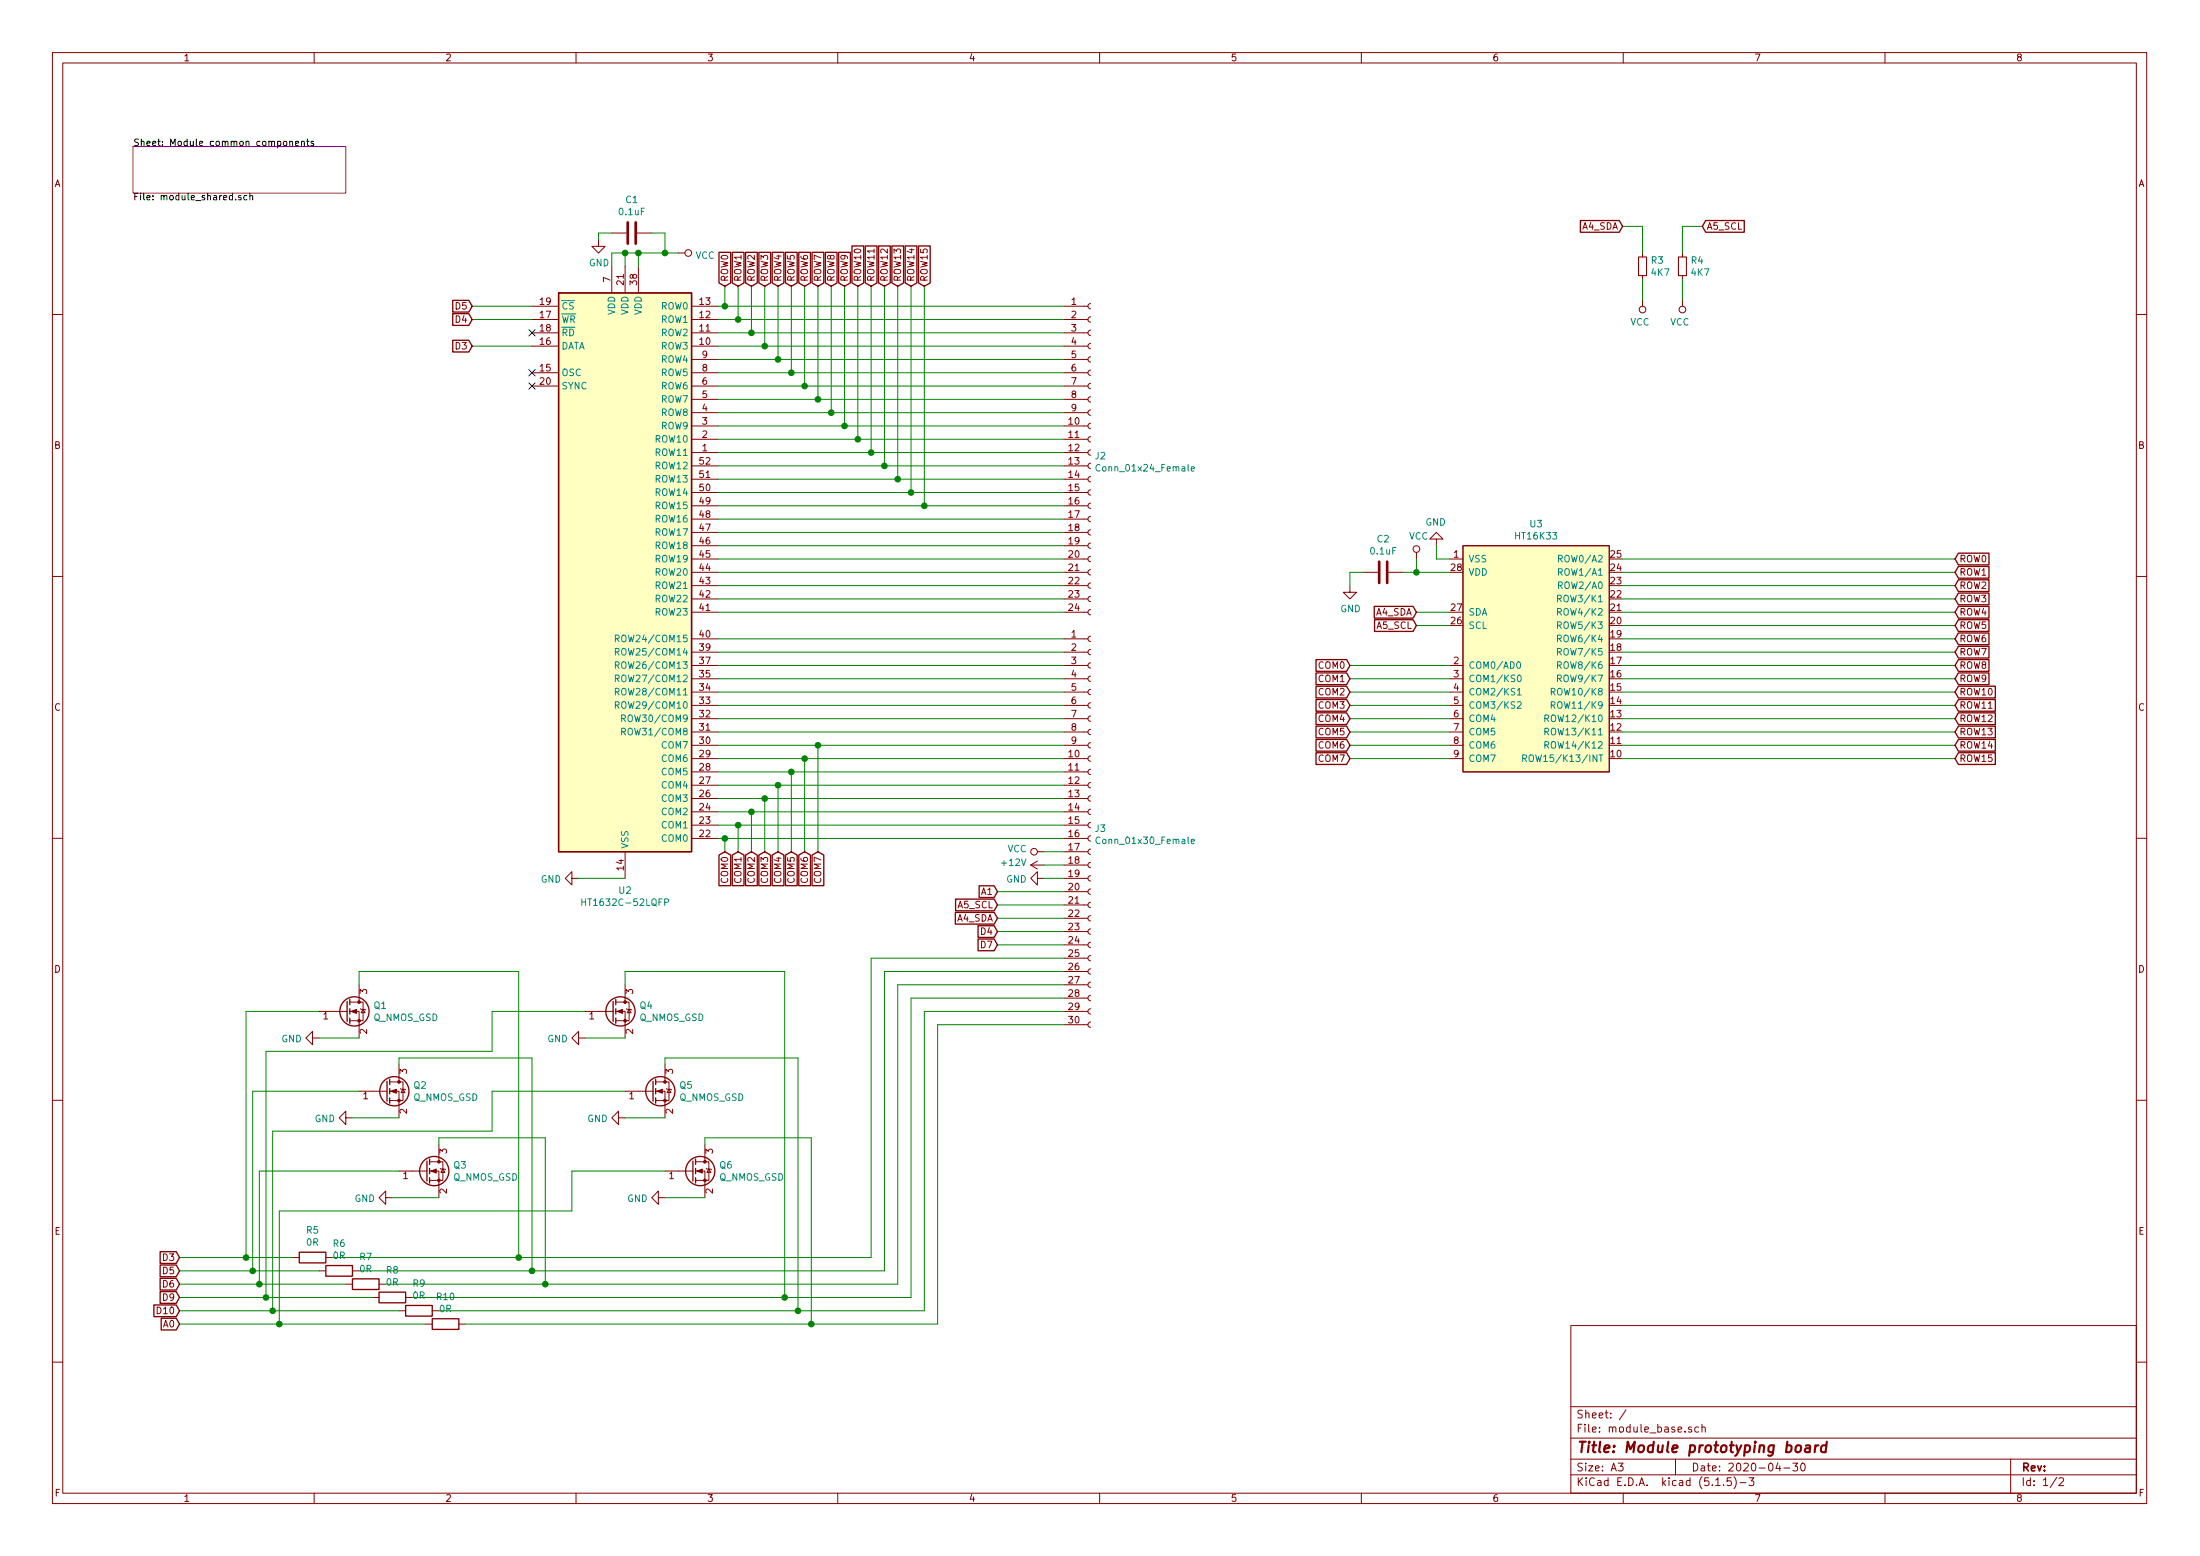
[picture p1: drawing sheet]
EESchema Schematic File Version 4
EELAYER 30 0
EELAYER END
$Descr A3 16535 11693
encoding utf-8
Sheet 1 2
Title "Module prototyping board"
Date "2020-04-30"
Rev ""
Comp ""
Comment1 ""
Comment2 ""
Comment3 ""
Comment4 ""
$EndDescr
$Comp
L ProjectChips:HT16K33 U3
U 1 1
P 11550 3950
F 0 "U3" H 11550 3965 50  0000 C CNN
F 1 "HT16K33" H 11550 3874 50  0000 C CNN
F 2 "Package_SO:SOIC-28W_7.5x17.9mm_P1.27mm" H 11550 3950 50  0001 C CNN
F 3 "" H 11550 3950 50  0001 C CNN
	1    11550 3950
	1    0    0    -1  
$EndComp
$Comp
L power:GND #PWR012
U 1 1
P 4350 6600
F 0 "#PWR012" H 4350 6350 50  0001 C CNN
F 1 "GND" V 4355 6472 50  0000 R CNN
F 2 "" H 4350 6600 50  0001 C CNN
F 3 "" H 4350 6600 50  0001 C CNN
	1    4350 6600
	0    1    1    0   
$EndComp
Wire Wire Line
	4350 6600 4700 6600
Wire Wire Line
	4600 2000 4600 1900
Wire Wire Line
	4600 1900 4700 1900
Wire Wire Line
	4700 1900 4700 2000
Wire Wire Line
	4700 1900 4800 1900
Wire Wire Line
	4800 1900 4800 2000
Connection ~ 4700 1900
Wire Wire Line
	4800 1900 5000 1900
Connection ~ 4800 1900
$Comp
L power:VCC #PWR014
U 1 1
P 5100 1900
F 0 "#PWR014" H 5100 1750 50  0001 C CNN
F 1 "VCC" V 5117 2028 50  0000 L CNN
F 2 "" H 5100 1900 50  0001 C CNN
F 3 "" H 5100 1900 50  0001 C CNN
	1    5100 1900
	0    1    1    0   
$EndComp
$Comp
L Device:C C1
U 1 1
P 4750 1750
F 0 "C1" V 4498 1750 50  0000 C CNN
F 1 "0.1uF" V 4589 1750 50  0000 C CNN
F 2 "Capacitor_SMD:C_0603_1608Metric_Pad1.05x0.95mm_HandSolder" H 4788 1600 50  0001 C CNN
F 3 "~" H 4750 1750 50  0001 C CNN
	1    4750 1750
	0    1    1    0   
$EndComp
Wire Wire Line
	4900 1750 5000 1750
Wire Wire Line
	5000 1750 5000 1900
Connection ~ 5000 1900
Wire Wire Line
	5000 1900 5100 1900
$Comp
L power:GND #PWR013
U 1 1
P 4500 1800
F 0 "#PWR013" H 4500 1550 50  0001 C CNN
F 1 "GND" H 4505 1627 50  0000 C CNN
F 2 "" H 4500 1800 50  0001 C CNN
F 3 "" H 4500 1800 50  0001 C CNN
	1    4500 1800
	1    0    0    -1  
$EndComp
Wire Wire Line
	4500 1800 4500 1750
Wire Wire Line
	4500 1750 4600 1750
$Comp
L power:GND #PWR018
U 1 1
P 10800 4100
F 0 "#PWR018" H 10800 3850 50  0001 C CNN
F 1 "GND" H 10805 3927 50  0000 C CNN
F 2 "" H 10800 4100 50  0001 C CNN
F 3 "" H 10800 4100 50  0001 C CNN
	1    10800 4100
	-1   0    0    1   
$EndComp
Wire Wire Line
	10800 4100 10800 4200
Wire Wire Line
	10800 4200 10900 4200
$Comp
L power:VCC #PWR017
U 1 1
P 10650 4200
F 0 "#PWR017" H 10650 4050 50  0001 C CNN
F 1 "VCC" H 10667 4373 50  0000 C CNN
F 2 "" H 10650 4200 50  0001 C CNN
F 3 "" H 10650 4200 50  0001 C CNN
	1    10650 4200
	1    0    0    -1  
$EndComp
Wire Wire Line
	10650 4200 10650 4300
Wire Wire Line
	10650 4300 10900 4300
Text GLabel 10650 4600 0    50   Input ~ 0
A4_SDA
Text GLabel 10650 4700 0    50   Input ~ 0
A5_SCL
Wire Wire Line
	10650 4700 10900 4700
Wire Wire Line
	10900 4600 10650 4600
$Comp
L Connector:Conn_01x24_Female J2
U 1 1
P 8200 3400
F 0 "J2" H 8228 3376 50  0000 L CNN
F 1 "Conn_01x24_Female" H 8228 3285 50  0000 L CNN
F 2 "Connector_PinSocket_2.54mm:PinSocket_1x24_P2.54mm_Vertical" H 8200 3400 50  0001 C CNN
F 3 "~" H 8200 3400 50  0001 C CNN
	1    8200 3400
	1    0    0    -1  
$EndComp
Wire Wire Line
	8000 2300 5450 2300
Wire Wire Line
	5400 2400 5550 2400
Wire Wire Line
	8000 2500 5650 2500
Wire Wire Line
	5400 2600 5750 2600
Wire Wire Line
	8000 2700 5850 2700
Wire Wire Line
	5400 2800 5950 2800
Wire Wire Line
	8000 2900 6050 2900
Wire Wire Line
	5400 3000 6150 3000
Wire Wire Line
	8000 3100 6250 3100
Wire Wire Line
	5400 3200 6350 3200
Wire Wire Line
	8000 3300 6450 3300
Wire Wire Line
	5400 3400 6550 3400
Wire Wire Line
	8000 3500 6650 3500
Wire Wire Line
	5400 3600 6750 3600
Wire Wire Line
	8000 3700 6850 3700
Wire Wire Line
	5400 3800 6950 3800
Wire Wire Line
	8000 3900 5400 3900
Wire Wire Line
	5400 4000 8000 4000
Wire Wire Line
	8000 4100 5400 4100
Wire Wire Line
	5400 4200 8000 4200
Wire Wire Line
	8000 4300 5400 4300
Wire Wire Line
	5400 4400 8000 4400
Wire Wire Line
	8000 4500 5400 4500
Wire Wire Line
	5400 4600 8000 4600
Wire Wire Line
	8000 4800 5400 4800
Wire Wire Line
	5400 4900 8000 4900
Wire Wire Line
	8000 5000 5400 5000
Wire Wire Line
	8000 5100 5400 5100
Wire Wire Line
	5400 5200 8000 5200
Wire Wire Line
	8000 5300 5400 5300
Wire Wire Line
	5400 5600 6150 5600
Wire Wire Line
	8000 5700 6050 5700
Wire Wire Line
	5400 5800 5950 5800
Wire Wire Line
	5400 5900 5850 5900
Wire Wire Line
	8000 6000 5750 6000
Wire Wire Line
	5400 6100 5650 6100
Wire Wire Line
	8000 6200 5550 6200
Wire Wire Line
	5400 6300 5450 6300
$Comp
L Device:C C2
U 1 1
P 10400 4300
F 0 "C2" V 10148 4300 50  0000 C CNN
F 1 "0.1uF" V 10239 4300 50  0000 C CNN
F 2 "Capacitor_SMD:C_0603_1608Metric_Pad1.05x0.95mm_HandSolder" H 10438 4150 50  0001 C CNN
F 3 "~" H 10400 4300 50  0001 C CNN
	1    10400 4300
	0    1    1    0   
$EndComp
Wire Wire Line
	10550 4300 10650 4300
Connection ~ 10650 4300
$Comp
L power:GND #PWR016
U 1 1
P 10150 4400
F 0 "#PWR016" H 10150 4150 50  0001 C CNN
F 1 "GND" H 10155 4227 50  0000 C CNN
F 2 "" H 10150 4400 50  0001 C CNN
F 3 "" H 10150 4400 50  0001 C CNN
	1    10150 4400
	1    0    0    -1  
$EndComp
Wire Wire Line
	10150 4400 10150 4300
Wire Wire Line
	10150 4300 10250 4300
Text GLabel 5450 2150 1    50   Input ~ 0
ROW0
Text GLabel 5550 2150 1    50   Input ~ 0
ROW1
Text GLabel 5650 2150 1    50   Input ~ 0
ROW2
Text GLabel 5750 2150 1    50   Input ~ 0
ROW3
Text GLabel 5850 2150 1    50   Input ~ 0
ROW4
Text GLabel 5950 2150 1    50   Input ~ 0
ROW5
Text GLabel 6050 2150 1    50   Input ~ 0
ROW6
Text GLabel 6150 2150 1    50   Input ~ 0
ROW7
Text GLabel 6250 2150 1    50   Input ~ 0
ROW8
Text GLabel 6350 2150 1    50   Input ~ 0
ROW9
Text GLabel 6450 2150 1    50   Input ~ 0
ROW10
Text GLabel 6550 2150 1    50   Input ~ 0
ROW11
Text GLabel 6650 2150 1    50   Input ~ 0
ROW12
Text GLabel 6750 2150 1    50   Input ~ 0
ROW13
Text GLabel 6850 2150 1    50   Input ~ 0
ROW14
Text GLabel 6950 2150 1    50   Input ~ 0
ROW15
Text GLabel 14700 4200 2    50   Input ~ 0
ROW0
Text GLabel 14700 4300 2    50   Input ~ 0
ROW1
Text GLabel 14700 4400 2    50   Input ~ 0
ROW2
Text GLabel 14700 4500 2    50   Input ~ 0
ROW3
Text GLabel 14700 4600 2    50   Input ~ 0
ROW4
Text GLabel 14700 4700 2    50   Input ~ 0
ROW5
Text GLabel 14700 4800 2    50   Input ~ 0
ROW6
Text GLabel 14700 4900 2    50   Input ~ 0
ROW7
Text GLabel 14700 5000 2    50   Input ~ 0
ROW8
Text GLabel 14700 5100 2    50   Input ~ 0
ROW9
Text GLabel 14700 5200 2    50   Input ~ 0
ROW10
Text GLabel 14700 5300 2    50   Input ~ 0
ROW11
Text GLabel 14700 5400 2    50   Input ~ 0
ROW12
Text GLabel 14700 5500 2    50   Input ~ 0
ROW13
Text GLabel 14700 5600 2    50   Input ~ 0
ROW14
Text GLabel 14700 5700 2    50   Input ~ 0
ROW15
Wire Wire Line
	12200 4200 14700 4200
Wire Wire Line
	14700 4300 12200 4300
Wire Wire Line
	12200 4400 14700 4400
Wire Wire Line
	14700 4500 12200 4500
Wire Wire Line
	12200 4600 14700 4600
Wire Wire Line
	14700 4700 12200 4700
Wire Wire Line
	12200 4800 14700 4800
Wire Wire Line
	14700 4900 12200 4900
Wire Wire Line
	12200 5000 14700 5000
Wire Wire Line
	14700 5100 12200 5100
Wire Wire Line
	12200 5200 14700 5200
Wire Wire Line
	14700 5300 12200 5300
Wire Wire Line
	12200 5400 14700 5400
Wire Wire Line
	14700 5500 12200 5500
Wire Wire Line
	12200 5600 14700 5600
Wire Wire Line
	14700 5700 12200 5700
Wire Wire Line
	5450 2150 5450 2300
Connection ~ 5450 2300
Wire Wire Line
	5450 2300 5400 2300
Wire Wire Line
	5550 2150 5550 2400
Connection ~ 5550 2400
Wire Wire Line
	5550 2400 8000 2400
Wire Wire Line
	5650 2150 5650 2500
Connection ~ 5650 2500
Wire Wire Line
	5650 2500 5400 2500
Wire Wire Line
	5750 2150 5750 2600
Connection ~ 5750 2600
Wire Wire Line
	5750 2600 8000 2600
Wire Wire Line
	5850 2150 5850 2700
Connection ~ 5850 2700
Wire Wire Line
	5850 2700 5400 2700
Wire Wire Line
	5950 2150 5950 2800
Connection ~ 5950 2800
Wire Wire Line
	5950 2800 8000 2800
Wire Wire Line
	6050 2150 6050 2900
Connection ~ 6050 2900
Wire Wire Line
	6050 2900 5400 2900
Wire Wire Line
	6150 2150 6150 3000
Connection ~ 6150 3000
Wire Wire Line
	6150 3000 8000 3000
Wire Wire Line
	6250 2150 6250 3100
Connection ~ 6250 3100
Wire Wire Line
	6250 3100 5400 3100
Wire Wire Line
	6350 2150 6350 3200
Connection ~ 6350 3200
Wire Wire Line
	6350 3200 8000 3200
Wire Wire Line
	6450 2150 6450 3300
Connection ~ 6450 3300
Wire Wire Line
	6450 3300 5400 3300
Wire Wire Line
	6550 2150 6550 3400
Connection ~ 6550 3400
Wire Wire Line
	6550 3400 8000 3400
Wire Wire Line
	6650 2150 6650 3500
Connection ~ 6650 3500
Wire Wire Line
	6650 3500 5400 3500
Wire Wire Line
	6750 2150 6750 3600
Connection ~ 6750 3600
Wire Wire Line
	6750 3600 8000 3600
Wire Wire Line
	6850 2150 6850 3700
Connection ~ 6850 3700
Wire Wire Line
	6850 3700 5400 3700
Wire Wire Line
	6950 2150 6950 3800
Connection ~ 6950 3800
Wire Wire Line
	6950 3800 8000 3800
Text GLabel 5450 6400 3    50   Input ~ 0
COM0
Text GLabel 5550 6400 3    50   Input ~ 0
COM1
Text GLabel 5650 6400 3    50   Input ~ 0
COM2
Text GLabel 5750 6400 3    50   Input ~ 0
COM3
Text GLabel 5850 6400 3    50   Input ~ 0
COM4
Text GLabel 5950 6400 3    50   Input ~ 0
COM5
Text GLabel 6050 6400 3    50   Input ~ 0
COM6
Text GLabel 6150 6400 3    50   Input ~ 0
COM7
Wire Wire Line
	5450 6400 5450 6300
Connection ~ 5450 6300
Wire Wire Line
	5450 6300 8000 6300
Wire Wire Line
	5550 6400 5550 6200
Connection ~ 5550 6200
Wire Wire Line
	5550 6200 5400 6200
Wire Wire Line
	5650 6400 5650 6100
Connection ~ 5650 6100
Wire Wire Line
	5650 6100 8000 6100
Wire Wire Line
	5750 6000 5750 6400
Connection ~ 5750 6000
Wire Wire Line
	5750 6000 5400 6000
Wire Wire Line
	5850 6400 5850 5900
Connection ~ 5850 5900
Wire Wire Line
	5850 5900 8000 5900
Wire Wire Line
	5950 5800 5950 6400
Connection ~ 5950 5800
Wire Wire Line
	5950 5800 8000 5800
Wire Wire Line
	6050 6400 6050 5700
Connection ~ 6050 5700
Wire Wire Line
	6050 5700 5400 5700
Wire Wire Line
	6150 5600 6150 6400
Connection ~ 6150 5600
Wire Wire Line
	6150 5600 8000 5600
Text GLabel 10150 5000 0    50   Input ~ 0
COM0
Text GLabel 10150 5100 0    50   Input ~ 0
COM1
Text GLabel 10150 5200 0    50   Input ~ 0
COM2
Text GLabel 10150 5300 0    50   Input ~ 0
COM3
Text GLabel 10150 5400 0    50   Input ~ 0
COM4
Text GLabel 10150 5500 0    50   Input ~ 0
COM5
Text GLabel 10150 5600 0    50   Input ~ 0
COM6
Text GLabel 10150 5700 0    50   Input ~ 0
COM7
Wire Wire Line
	10150 5000 10900 5000
Wire Wire Line
	10900 5100 10150 5100
Wire Wire Line
	10150 5200 10900 5200
Wire Wire Line
	10900 5300 10150 5300
Wire Wire Line
	10150 5400 10900 5400
Wire Wire Line
	10900 5500 10150 5500
Wire Wire Line
	10150 5600 10900 5600
Wire Wire Line
	10900 5700 10150 5700
Text GLabel 3550 2300 0    50   Input ~ 0
D5
Wire Wire Line
	3550 2300 4000 2300
Text GLabel 7500 6700 0    50   Input ~ 0
A1
Text GLabel 7500 6900 0    50   Input ~ 0
A4_SDA
Text GLabel 7500 6800 0    50   Input ~ 0
A5_SCL
Text GLabel 7500 7000 0    50   Input ~ 0
D4
Text GLabel 7500 7100 0    50   Input ~ 0
D7
Wire Wire Line
	8000 6700 7500 6700
Wire Wire Line
	8000 6800 7500 6800
Wire Wire Line
	7500 6900 8000 6900
Wire Wire Line
	8000 7000 7500 7000
Wire Wire Line
	7500 7100 8000 7100
$Comp
L Device:Q_NMOS_GSD Q2
U 1 1
P 2900 8200
F 0 "Q2" H 3106 8246 50  0000 L CNN
F 1 "Q_NMOS_GSD" H 3106 8155 50  0000 L CNN
F 2 "Package_TO_SOT_SMD:SOT-23" H 3100 8300 50  0001 C CNN
F 3 "~" H 2900 8200 50  0001 C CNN
	1    2900 8200
	1    0    0    -1  
$EndComp
$Comp
L Device:Q_NMOS_GSD Q3
U 1 1
P 3200 8800
F 0 "Q3" H 3406 8846 50  0000 L CNN
F 1 "Q_NMOS_GSD" H 3406 8755 50  0000 L CNN
F 2 "Package_TO_SOT_SMD:SOT-23" H 3400 8900 50  0001 C CNN
F 3 "~" H 3200 8800 50  0001 C CNN
	1    3200 8800
	1    0    0    -1  
$EndComp
$Comp
L Device:Q_NMOS_GSD Q4
U 1 1
P 4600 7600
F 0 "Q4" H 4806 7646 50  0000 L CNN
F 1 "Q_NMOS_GSD" H 4806 7555 50  0000 L CNN
F 2 "Package_TO_SOT_SMD:SOT-23" H 4800 7700 50  0001 C CNN
F 3 "~" H 4600 7600 50  0001 C CNN
	1    4600 7600
	1    0    0    -1  
$EndComp
$Comp
L Device:Q_NMOS_GSD Q5
U 1 1
P 4900 8200
F 0 "Q5" H 5106 8246 50  0000 L CNN
F 1 "Q_NMOS_GSD" H 5106 8155 50  0000 L CNN
F 2 "Package_TO_SOT_SMD:SOT-23" H 5100 8300 50  0001 C CNN
F 3 "~" H 4900 8200 50  0001 C CNN
	1    4900 8200
	1    0    0    -1  
$EndComp
$Comp
L Device:Q_NMOS_GSD Q6
U 1 1
P 5200 8800
F 0 "Q6" H 5406 8846 50  0000 L CNN
F 1 "Q_NMOS_GSD" H 5406 8755 50  0000 L CNN
F 2 "Package_TO_SOT_SMD:SOT-23" H 5400 8900 50  0001 C CNN
F 3 "~" H 5200 8800 50  0001 C CNN
	1    5200 8800
	1    0    0    -1  
$EndComp
Wire Wire Line
	2000 7900 3700 7900
Wire Wire Line
	3700 7900 3700 7600
Wire Wire Line
	2100 9100 4300 9100
Wire Wire Line
	4300 9100 4300 8800
$Comp
L power:GND #PWR019
U 1 1
P 2400 7800
F 0 "#PWR019" H 2400 7550 50  0001 C CNN
F 1 "GND" V 2405 7672 50  0000 R CNN
F 2 "" H 2400 7800 50  0001 C CNN
F 3 "" H 2400 7800 50  0001 C CNN
	1    2400 7800
	0    1    1    0   
$EndComp
Wire Wire Line
	2400 7800 2700 7800
$Comp
L power:GND #PWR020
U 1 1
P 2650 8400
F 0 "#PWR020" H 2650 8150 50  0001 C CNN
F 1 "GND" V 2655 8272 50  0000 R CNN
F 2 "" H 2650 8400 50  0001 C CNN
F 3 "" H 2650 8400 50  0001 C CNN
	1    2650 8400
	0    1    1    0   
$EndComp
$Comp
L power:GND #PWR021
U 1 1
P 2950 9000
F 0 "#PWR021" H 2950 8750 50  0001 C CNN
F 1 "GND" V 2955 8872 50  0000 R CNN
F 2 "" H 2950 9000 50  0001 C CNN
F 3 "" H 2950 9000 50  0001 C CNN
	1    2950 9000
	0    1    1    0   
$EndComp
Wire Wire Line
	2650 8400 3000 8400
Wire Wire Line
	2950 9000 3300 9000
$Comp
L power:GND #PWR022
U 1 1
P 4400 7800
F 0 "#PWR022" H 4400 7550 50  0001 C CNN
F 1 "GND" V 4405 7672 50  0000 R CNN
F 2 "" H 4400 7800 50  0001 C CNN
F 3 "" H 4400 7800 50  0001 C CNN
	1    4400 7800
	0    1    1    0   
$EndComp
$Comp
L power:GND #PWR024
U 1 1
P 5000 9000
F 0 "#PWR024" H 5000 8750 50  0001 C CNN
F 1 "GND" V 5005 8872 50  0000 R CNN
F 2 "" H 5000 9000 50  0001 C CNN
F 3 "" H 5000 9000 50  0001 C CNN
	1    5000 9000
	0    1    1    0   
$EndComp
$Comp
L power:GND #PWR023
U 1 1
P 4700 8400
F 0 "#PWR023" H 4700 8150 50  0001 C CNN
F 1 "GND" V 4705 8272 50  0000 R CNN
F 2 "" H 4700 8400 50  0001 C CNN
F 3 "" H 4700 8400 50  0001 C CNN
	1    4700 8400
	0    1    1    0   
$EndComp
Wire Wire Line
	4400 7800 4700 7800
Wire Wire Line
	4700 8400 5000 8400
Wire Wire Line
	5000 9000 5300 9000
Wire Wire Line
	2700 7300 2700 7400
Wire Wire Line
	3000 8000 3000 7950
Wire Wire Line
	3300 8600 3300 8550
Wire Wire Line
	3300 8550 4100 8550
Wire Wire Line
	4700 7400 4700 7300
Wire Wire Line
	5000 8000 5000 7950
Wire Wire Line
	5300 8600 5300 8550
Wire Wire Line
	5300 8550 6100 8550
Wire Wire Line
	4100 8550 4100 9650
Wire Wire Line
	6100 8550 6100 9950
Wire Wire Line
	1950 8800 3000 8800
Wire Wire Line
	1900 8200 2700 8200
Wire Wire Line
	1850 7600 2400 7600
Wire Wire Line
	3700 7600 4400 7600
$Comp
L Device:R R5
U 1 1
P 2350 9450
F 0 "R5" V 2143 9450 50  0000 C CNN
F 1 "0R" V 2234 9450 50  0000 C CNN
F 2 "Resistor_SMD:R_0603_1608Metric_Pad1.05x0.95mm_HandSolder" V 2280 9450 50  0001 C CNN
F 3 "~" H 2350 9450 50  0001 C CNN
	1    2350 9450
	0    1    1    0   
$EndComp
Wire Wire Line
	1850 7600 1850 9450
Wire Wire Line
	2500 9450 3900 9450
Connection ~ 3900 9450
$Comp
L Device:R R6
U 1 1
P 2550 9550
F 0 "R6" V 2343 9550 50  0000 C CNN
F 1 "0R" V 2434 9550 50  0000 C CNN
F 2 "Resistor_SMD:R_0603_1608Metric_Pad1.05x0.95mm_HandSolder" V 2480 9550 50  0001 C CNN
F 3 "~" H 2550 9550 50  0001 C CNN
	1    2550 9550
	0    1    1    0   
$EndComp
Wire Wire Line
	2700 9550 4000 9550
Connection ~ 4000 9550
$Comp
L Device:R R7
U 1 1
P 2750 9650
F 0 "R7" V 2543 9650 50  0000 C CNN
F 1 "0R" V 2634 9650 50  0000 C CNN
F 2 "Resistor_SMD:R_0603_1608Metric_Pad1.05x0.95mm_HandSolder" V 2680 9650 50  0001 C CNN
F 3 "~" H 2750 9650 50  0001 C CNN
	1    2750 9650
	0    1    1    0   
$EndComp
$Comp
L Device:R R8
U 1 1
P 2950 9750
F 0 "R8" V 2743 9750 50  0000 C CNN
F 1 "0R" V 2834 9750 50  0000 C CNN
F 2 "Resistor_SMD:R_0603_1608Metric_Pad1.05x0.95mm_HandSolder" V 2880 9750 50  0001 C CNN
F 3 "~" H 2950 9750 50  0001 C CNN
	1    2950 9750
	0    1    1    0   
$EndComp
Wire Wire Line
	2900 9650 4100 9650
Connection ~ 4100 9650
$Comp
L Device:R R9
U 1 1
P 3150 9850
F 0 "R9" V 2943 9850 50  0000 C CNN
F 1 "0R" V 3034 9850 50  0000 C CNN
F 2 "Resistor_SMD:R_0603_1608Metric_Pad1.05x0.95mm_HandSolder" V 3080 9850 50  0001 C CNN
F 3 "~" H 3150 9850 50  0001 C CNN
	1    3150 9850
	0    1    1    0   
$EndComp
Wire Wire Line
	3300 9850 6000 9850
Connection ~ 6000 9850
$Comp
L Device:R R10
U 1 1
P 3350 9950
F 0 "R10" V 3143 9950 50  0000 C CNN
F 1 "0R" V 3234 9950 50  0000 C CNN
F 2 "Resistor_SMD:R_0603_1608Metric_Pad1.05x0.95mm_HandSolder" V 3280 9950 50  0001 C CNN
F 3 "~" H 3350 9950 50  0001 C CNN
	1    3350 9950
	0    1    1    0   
$EndComp
Wire Wire Line
	3200 9950 2100 9950
$Comp
L power:VCC #PWR0101
U 1 1
P 7850 6400
F 0 "#PWR0101" H 7850 6250 50  0001 C CNN
F 1 "VCC" V 7868 6527 50  0000 L CNN
F 2 "" H 7850 6400 50  0001 C CNN
F 3 "" H 7850 6400 50  0001 C CNN
	1    7850 6400
	0    -1   -1   0   
$EndComp
$Comp
L power:+12V #PWR0102
U 1 1
P 7850 6500
F 0 "#PWR0102" H 7850 6350 50  0001 C CNN
F 1 "+12V" V 7865 6628 50  0000 L CNN
F 2 "" H 7850 6500 50  0001 C CNN
F 3 "" H 7850 6500 50  0001 C CNN
	1    7850 6500
	0    -1   -1   0   
$EndComp
Wire Wire Line
	5400 5400 8000 5400
Wire Wire Line
	5400 5500 8000 5500
Wire Wire Line
	7850 6400 8000 6400
Wire Wire Line
	8000 6500 7850 6500
Wire Wire Line
	3500 9950 6100 9950
Connection ~ 6100 9950
Wire Wire Line
	2200 9450 1850 9450
Wire Wire Line
	1900 8200 1900 9550
Wire Wire Line
	1850 9450 1350 9450
Connection ~ 1850 9450
Wire Wire Line
	1900 9550 1350 9550
Connection ~ 1900 9550
Connection ~ 1950 9650
Connection ~ 2000 9750
Connection ~ 2050 9850
Wire Wire Line
	3900 9450 6550 9450
Wire Wire Line
	3100 9750 5900 9750
Connection ~ 5900 9750
Wire Wire Line
	5000 7950 6000 7950
Wire Wire Line
	6000 7950 6000 9850
Wire Wire Line
	4700 7300 5900 7300
Wire Wire Line
	5900 7300 5900 9750
Wire Wire Line
	3000 7950 4000 7950
Wire Wire Line
	4000 7950 4000 9550
Wire Wire Line
	2700 7300 3900 7300
Wire Wire Line
	3900 7300 3900 9450
Wire Wire Line
	3700 8200 3700 8500
Wire Wire Line
	3700 8500 2050 8500
Wire Wire Line
	4300 8800 5000 8800
Wire Wire Line
	3700 8200 4700 8200
Text GLabel 3550 2400 0    50   Input ~ 0
D4
Wire Wire Line
	3550 2600 4000 2600
Wire Wire Line
	3550 2400 4000 2400
$Comp
L Device:Q_NMOS_GSD Q1
U 1 1
P 2600 7600
F 0 "Q1" H 2806 7646 50  0000 L CNN
F 1 "Q_NMOS_GSD" H 2806 7555 50  0000 L CNN
F 2 "Package_TO_SOT_SMD:SOT-23" H 2800 7700 50  0001 C CNN
F 3 "~" H 2600 7600 50  0001 C CNN
	1    2600 7600
	1    0    0    -1  
$EndComp
Text GLabel 3550 2600 0    50   Input ~ 0
D3
NoConn ~ 4000 2800
NoConn ~ 4000 2900
NoConn ~ 4000 2500
$Comp
L power:GND #PWR0115
U 1 1
P 7850 6600
F 0 "#PWR0115" H 7850 6350 50  0001 C CNN
F 1 "GND" V 7855 6472 50  0000 R CNN
F 2 "" H 7850 6600 50  0001 C CNN
F 3 "" H 7850 6600 50  0001 C CNN
	1    7850 6600
	0    1    1    0   
$EndComp
Wire Wire Line
	8000 6600 7850 6600
Connection ~ 2100 9950
Wire Wire Line
	2100 9100 2100 9950
Wire Wire Line
	3000 9850 2050 9850
Wire Wire Line
	2050 8500 2050 9850
Wire Wire Line
	2800 9750 2000 9750
Wire Wire Line
	2600 9650 1950 9650
Wire Wire Line
	2000 7900 2000 9750
Wire Wire Line
	1950 8800 1950 9650
Wire Wire Line
	2400 9550 1900 9550
Text GLabel 1350 9750 0    50   Input ~ 0
D9
Text GLabel 1350 9650 0    50   Input ~ 0
D6
Text GLabel 1350 9450 0    50   Input ~ 0
D3
Text GLabel 1350 9550 0    50   Input ~ 0
D5
Wire Wire Line
	2100 9950 1350 9950
Wire Wire Line
	2050 9850 1350 9850
Wire Wire Line
	2000 9750 1350 9750
Wire Wire Line
	1950 9650 1350 9650
Text GLabel 1350 9850 0    50   Input ~ 0
D10
Text GLabel 1350 9950 0    50   Input ~ 0
A0
$Sheet
S 1000 1100 1600 350 
U 5EF969E2
F0 "Module common components" 50
F1 "module_shared.sch" 50
$EndSheet
$Comp
L Driver_LED:HT1632C-52LQFP U2
U 1 1
P 4700 4300
F 0 "U2" H 4700 1911 50  0000 C CNN
F 1 "HT1632C-52LQFP" H 4700 1820 50  0000 C CNN
F 2 "Package_QFP:LQFP-52_14x14mm_P1mm" V 4500 4350 50  0001 C CNN
F 3 "http://www.holtek.com/documents/10179/116711/HT1632Cv170.pdf" V 4500 4350 50  0001 C CNN
	1    4700 4300
	1    0    0    -1  
$EndComp
$Comp
L Device:R_Small R3
U 1 1
P 12350 2000
F 0 "R3" H 12409 2046 50  0000 L CNN
F 1 "4K7" H 12409 1955 50  0000 L CNN
F 2 "Resistor_SMD:R_0603_1608Metric_Pad1.05x0.95mm_HandSolder" H 12350 2000 50  0001 C CNN
F 3 "~" H 12350 2000 50  0001 C CNN
	1    12350 2000
	1    0    0    -1  
$EndComp
$Comp
L Device:R_Small R4
U 1 1
P 12650 2000
F 0 "R4" H 12709 2046 50  0000 L CNN
F 1 "4K7" H 12709 1955 50  0000 L CNN
F 2 "Resistor_SMD:R_0603_1608Metric_Pad1.05x0.95mm_HandSolder" H 12650 2000 50  0001 C CNN
F 3 "~" H 12650 2000 50  0001 C CNN
	1    12650 2000
	1    0    0    -1  
$EndComp
$Comp
L power:VCC #PWR0113
U 1 1
P 12350 2250
F 0 "#PWR0113" H 12350 2100 50  0001 C CNN
F 1 "VCC" H 12368 2423 50  0000 C CNN
F 2 "" H 12350 2250 50  0001 C CNN
F 3 "" H 12350 2250 50  0001 C CNN
	1    12350 2250
	-1   0    0    1   
$EndComp
$Comp
L power:VCC #PWR0114
U 1 1
P 12650 2250
F 0 "#PWR0114" H 12650 2100 50  0001 C CNN
F 1 "VCC" H 12668 2423 50  0000 C CNN
F 2 "" H 12650 2250 50  0001 C CNN
F 3 "" H 12650 2250 50  0001 C CNN
	1    12650 2250
	-1   0    0    1   
$EndComp
Wire Wire Line
	12650 2250 12650 2100
Wire Wire Line
	12350 2100 12350 2250
Text GLabel 12200 1700 0    50   Input ~ 0
A4_SDA
Text GLabel 12800 1700 2    50   Input ~ 0
A5_SCL
Wire Wire Line
	12200 1700 12350 1700
Wire Wire Line
	12350 1700 12350 1900
Wire Wire Line
	12650 1900 12650 1700
Wire Wire Line
	12650 1700 12800 1700
$Comp
L Connector:Conn_01x30_Female J3
U 1 1
P 8200 6200
F 0 "J3" H 8228 6176 50  0000 L CNN
F 1 "Conn_01x30_Female" H 8228 6085 50  0000 L CNN
F 2 "Connector_PinSocket_2.54mm:PinSocket_1x30_P2.54mm_Vertical" H 8200 6200 50  0001 C CNN
F 3 "~" H 8200 6200 50  0001 C CNN
	1    8200 6200
	1    0    0    -1  
$EndComp
Wire Wire Line
	6550 9450 6550 7200
Wire Wire Line
	6550 7200 8000 7200
Wire Wire Line
	6650 9550 6650 7300
Wire Wire Line
	6650 7300 8000 7300
Wire Wire Line
	4000 9550 6650 9550
Wire Wire Line
	6750 9650 6750 7400
Wire Wire Line
	6750 7400 8000 7400
Wire Wire Line
	4100 9650 6750 9650
Wire Wire Line
	8000 7500 6850 7500
Wire Wire Line
	6850 7500 6850 9750
Wire Wire Line
	5900 9750 6850 9750
Wire Wire Line
	6950 9850 6950 7600
Wire Wire Line
	6950 7600 8000 7600
Wire Wire Line
	6000 9850 6950 9850
Wire Wire Line
	8000 7700 7050 7700
Wire Wire Line
	7050 7700 7050 9950
Wire Wire Line
	6100 9950 7050 9950
$EndSCHEMATC
